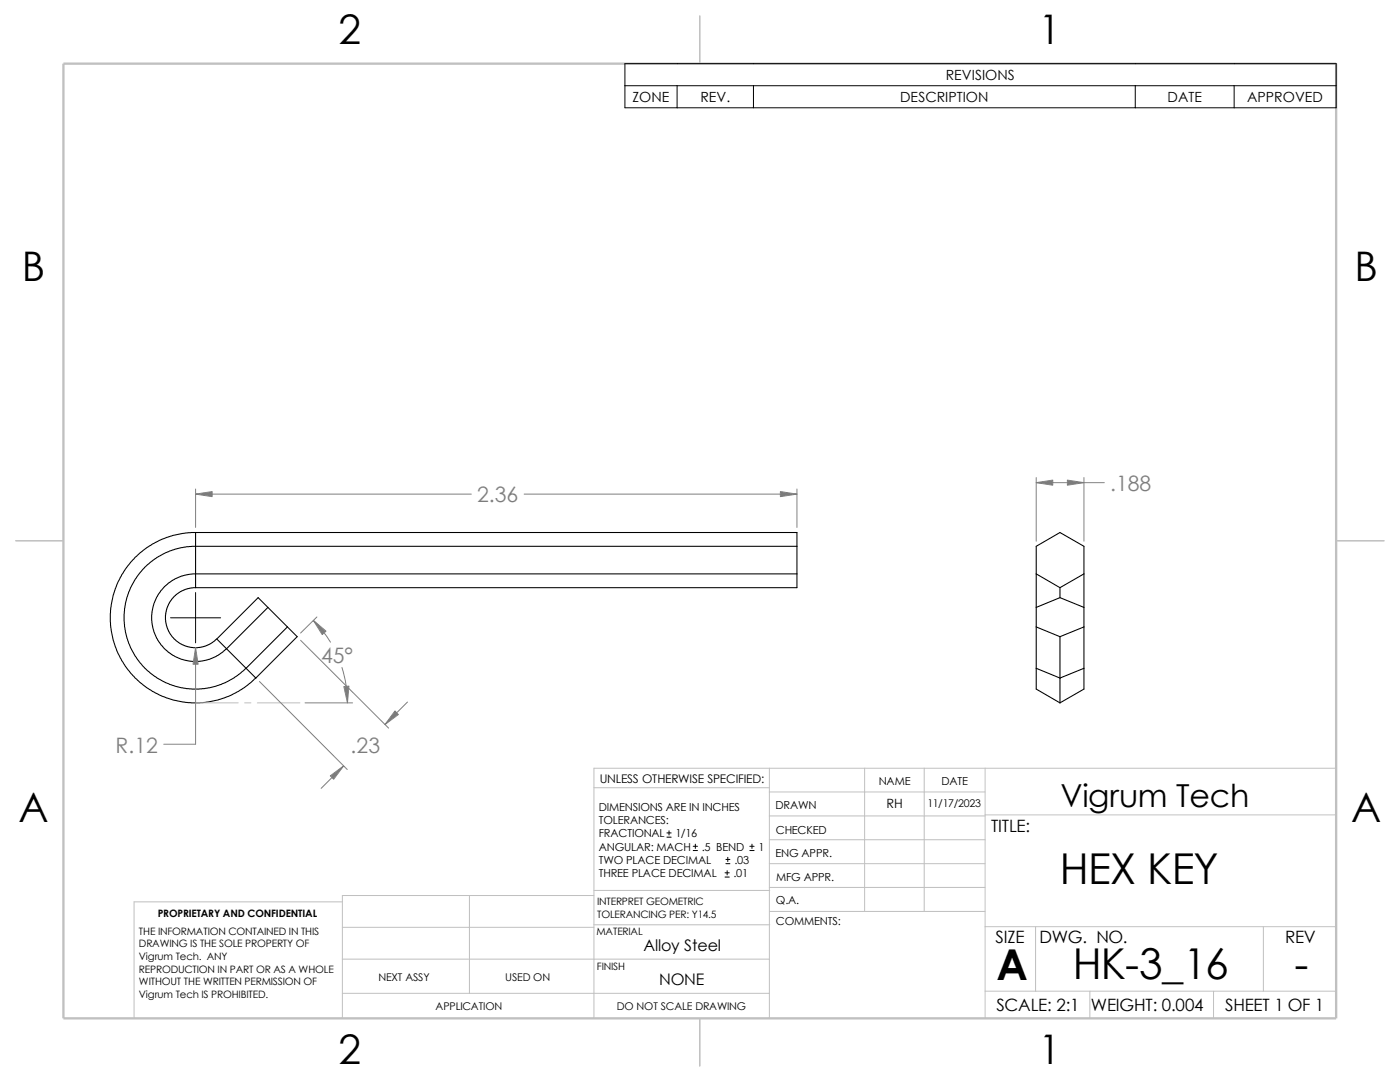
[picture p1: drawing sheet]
<svg xmlns="http://www.w3.org/2000/svg" width="279mm" height="216mm" viewBox="0 0 279 216" stroke-linecap="round" stroke-linejoin="round" font-family="sans-serif">
<g fill="none" stroke="#c0c0c0" stroke-width=".2">
<path d="M39 140.3h8.5M48.8 140.3h1.3M51.4 140.3h8.5M118.5 157.2h35M153.5 153.3v49.9M153.5 158h43.1M172.6 153.3v28.6M184.4 153.3v28.6M196.6 153.3v49.9M266.7 153.3h-148.2v49.9M68.3 180h-41.5v23.2M93.7 178.7v19.5"/>
<path d="M118.5 177.7h35.1M118.5 178.7h-50.2v24.5M153.5 172.3h43.1M153.5 177.1h43.1M153.5 162.8h43.1M153.5 167.6h43.1M196.6 162.6h70.1M68.3 191.4h85.2M68.3 185h50.2M68.3 198.2h85.2M118.5 184.5h35.1M153.6 181.9h43"/>
<path d="M196.6 184.9h70.1M196.6 197.8h70.1M206.7 184.9v12.9M217.5 197.8v5.4M242.2 197.8v5.4M252.1 184.9v12.9"/>
</g>
<path d="M139.7 3.2v9.5M3.1 107.9h9.6M266.7 107.9h9.5M139.7 203.2v9.5" fill="none" stroke="#c0c0c0" stroke-width=".21"/>
<path d="M12.7 12.7h254v190.5h-254z" fill="none" stroke="#c0c0c0" stroke-width=".47"/>
<g fill="none" stroke="#000" stroke-width=".21">
<path d="M39 106.3h-1.9l-2.6 .5-3.5 1.4-1.6 1-1.5 1.2-1.8 1.7-1.1 1.5-1 1.6-1 2.3-.4 1.2-.5 3.1-.1 2.3 .2 1.6 .4 2.1 .8 2.2 .9 1.8 1.3 1.9 1.4 1.6 1.5 1.4 1.9 1.3 1.9 .9 2.2 .8 2 .4 1.7 .2 2.3-.1 3.1-.5 1.1-.4 2.9-1.3 1.9-1.3 1.6-1.4M39 117.3l-1.5 .1-1.5 .7-1.2 .9-1 1.2-.5 1.3-.3 1.3 .1 1.5 .5 1.6 .8 1.2 .9 .9 1.1 .7 1.8 .5h1.3l1.5-.3 1-.5 1.3-.9M39 106.3v11M39 106.3h120v11h-120M159 109h-120.7l-2.1 .3-3.1 1-1.9 1-2.3 1.9-1.8 2.3-1.1 1.8-1 3.2-.2 2.1v2.4l.9 3.4 1.3 2.5 1.9 2.4 2.3 1.9 1.9 1 3.1 1 2.1 .3 2.5-.1 3.4-.8 2.5-1.3 2.4-2M159 114.5h-120.5l-1.6 .3-2 .7-1.4 .9-1.3 1.4-1 1.4-.7 1.9-.2 1.6 .1 1.8 .3 1.6 .8 1.7 1.3 1.7 .9 .7 1.3 .8 1.9 .7 1.6 .3 1.8-.1 2.1-.6 2.1-1.2 9-8.9M206.8 114.5v6.7M206.8 114.5v-5.5l4.7-2.7 4.8 2.7v5.5M206.8 114.5l4.7 2.8M211.5 119.3l4.8 1.9M211.5 119.3l-4.7 1.9M211.5 117.3v2"/>
<path d="M216.3 114.5v6.7M216.3 114.5l-4.8 2.8M43.3 127.5l5.8 5.8M49.1 133.3l2 2M57.4 125.1l-8.3 8.2M57.4 125.1l-5.9-5.8-8.2 8.2M57.4 125.1l1.9 1.9-8.2 8.3M206.8 133.3v4.2l4.7 2.8M206.8 121.2v12.1M206.8 125.1l4.7 1.9M206.8 133.3l4.7 2M211.5 127v8.3"/>
<path d="M211.5 135.3v5M216.3 133.3v4.2l-4.8 2.8M216.3 121.2v12.1M216.3 125.1l-4.8 1.9M216.3 133.3l-4.8 2"/>
</g>
<g fill="none" stroke="#808080" stroke-width=".2">
<path d="M39 97.6v7.6M39 98.6h55.1M104.6 98.6h54.4M159 97.6v7.6M206.8 95.3v12.7M206.8 96.3h13.6M216.3 95.3v12.7M39 129.2v19.3h-6.3M51.8 136l17.5 17.5M60 127.8l17.6 17.5M62.5 123.8l1.4 1.5 2.1 2.8M63.2 123.1l-3.2 3.2"/>
<path d="M68.2 133.2a24.7 24.7 0 0 1 1.1 7.1M60.9 140.3h9.5M68.6 152.8l-4.5 4.5M81.3 140.1l-4.5 4.5"/>
</g>
<g fill="#808080" stroke="#808080" stroke-width=".2">
<path d="M68.6 137l1-.1-.3 3.4z"/>
<path d="M62.5 123.8l2.6 2.1-.8 .7z"/>
<path d="M65.9 154.8l2.7-2-2 2.7z"/>
<path d="M39 129.2l.5 3.3h-1z"/>
<path d="M78.8 141.9l.7 .7-2.7 2z"/>
<path d="M39 98.6l3.3-.5v1z"/>
<path d="M155.7 98.1l3.3 .5-3.3 .5z"/>
<path d="M206.8 96.3l3.3-.5v1z"/>
<path d="M213 95.8l3.3 .5-3.3 .5z"/>
</g>
<g fill="none" stroke="#000" stroke-width=".2">
<path d="M124.7 12.7h142v8.8h-142zM124.7 17.1h142M135.1 17.1v4.4M150.4 17.1v4.4M226.6 17.1v4.4M246.3 17.1v4.4M39 118.2v10.1M34 123.3h10M133.1 167h.8M133.1 166.2h.8M133.5 165.8v.8M138.3 169.7h.9"/>
<path d="M138.3 168.9h.9M138.8 168.4v.9M144.7 175h.8M144.7 174.2h.8M144.9 172.3h.8M144.9 171.5h.8M145.1 173.7v.9M145.2 171.1v.8M149.6 169.7h.9M149.6 168.9h.9M150.1 168.4v.9"/>
</g>
<g font-size="8.5">
<text x="211.5" y="176.4">HEX KEY</text>
<text x="198.8" y="195.5">A</text>
<text x="214.1" y="195.3">HK-3_16</text>
<text x="258.4" y="195.3">-</text>
</g>
<g font-size="8.1">
<text x="67.6" y="8.8">2</text>
<text x="207.3" y="8.8">1</text>
<text x="4.4" y="56.1">B</text>
<text x="270.3" y="56.1">B</text>
<text x="3.7" y="164.1">A</text>
<text x="269.6" y="164.1">A</text>
<text x="67.6" y="212.3">2</text>
<text x="207.3" y="212.3">1</text>
</g>
<text font-size="6.3" x="211.6" y="161">Vigrum Tech</text>
<g font-size="4.2" fill="#808080">
<text x="95.2" y="100.2">2.36</text>
<text x="221.6" y="98">.188</text>
<text x="64.1" y="132.3">45°</text>
<text x="23.1" y="150.2">R.12</text>
<text x="70" y="150.2">.23</text>
</g>
<g font-size="3.4">
<text x="197.8" y="166">TITLE:</text>
<text x="198.7" y="188.1">SIZE</text>
<text x="207.5" y="188.1">DWG. NO.</text>
<text x="256.5" y="188.2">REV</text>
<text x="198.8" y="201.7">SCALE: 2:1</text>
<text x="217.7" y="201.8">WEIGHT: 0.004</text>
<text x="244.5" y="201.7">SHEET 1 OF 1</text>
</g>
<g font-size="3.2">
<text x="128.4" y="189.8">Alloy Steel</text>
<text x="131.6" y="196.6">NONE</text>
</g>
<g font-size="2.8">
<text x="188.8" y="16">REVISIONS</text>
<text x="126.2" y="20.4">ZONE</text>
<text x="139.8" y="20.4">REV.</text>
<text x="179.6" y="20.4">DESCRIPTION</text>
<text x="233" y="20.4">DATE</text>
<text x="248.9" y="20.4">APPROVED</text>
</g>
<text font-size="2.5" x="177" y="161.3">RH</text>
<text font-size="2.4" x="119.7" y="156.2">UNLESS OTHERWISE SPECIFIED:</text>
<g font-size="2.2">
<text x="119.5" y="161.8">DIMENSIONS ARE IN INCHES</text>
<text x="154.8" y="161.5">DRAWN</text>
<text x="175.4" y="156.7">NAME</text>
<text x="187.9" y="156.7">DATE</text>
<text x="119.5" y="164.4">TOLERANCES:</text>
<text x="119.5" y="167.1">FRACTIONAL</text>
<text x="134.8" y="167.1">1/16</text>
<text x="154.8" y="166.3">CHECKED</text>
<text x="119.5" y="172.4">TWO PLACE DECIMAL</text>
<text x="119.5" y="169.8">ANGULAR: MACH</text>
<text x="140" y="169.8">.5 BEND</text>
<text x="146.6" y="172.4">.03</text>
<text x="151.3" y="169.8">1</text>
<text x="154.8" y="171">ENG APPR.</text>
<text x="119.5" y="175">THREE PLACE DECIMAL</text>
<text x="146.4" y="175">.01</text>
<text x="154.9" y="175.7">MFG APPR.</text>
<text x="154.9" y="184.7">COMMENTS:</text>
<text x="154.9" y="180.5">Q.A.</text>
</g>
<g font-size="2.1">
<text x="185.1" y="161">11/17/2023</text>
<text x="75.5" y="195.7">NEXT ASSY</text>
<text x="100.8" y="195.7">USED ON</text>
<text x="86.9" y="201.5">APPLICATION</text>
<text x="123.1" y="201.6">DO NOT SCALE DRAWING</text>
</g>
<g font-size="2">
<text x="31.5" y="183">PROPRIETARY AND CONFIDENTIAL</text>
<text x="119.2" y="180.6">INTERPRET GEOMETRIC</text>
<text x="119.2" y="183.1">TOLERANCING PER: Y14.5</text>
<text x="27.7" y="186.5">THE INFORMATION CONTAINED IN THIS</text>
<text x="27.7" y="189.1">DRAWING IS THE SOLE PROPERTY OF</text>
<text x="27.7" y="191.6">Vigrum Tech. ANY</text>
<text x="119" y="186.6">MATERIAL</text>
<text x="27.7" y="194.1">REPRODUCTION IN PART OR AS A WHOLE</text>
<text x="27.7" y="196.6">WITHOUT THE WRITTEN PERMISSION OF</text>
<text x="119.1" y="193.5">FINISH</text>
<text x="27.7" y="199.1">Vigrum Tech IS PROHIBITED.</text>
</g>
</svg>
